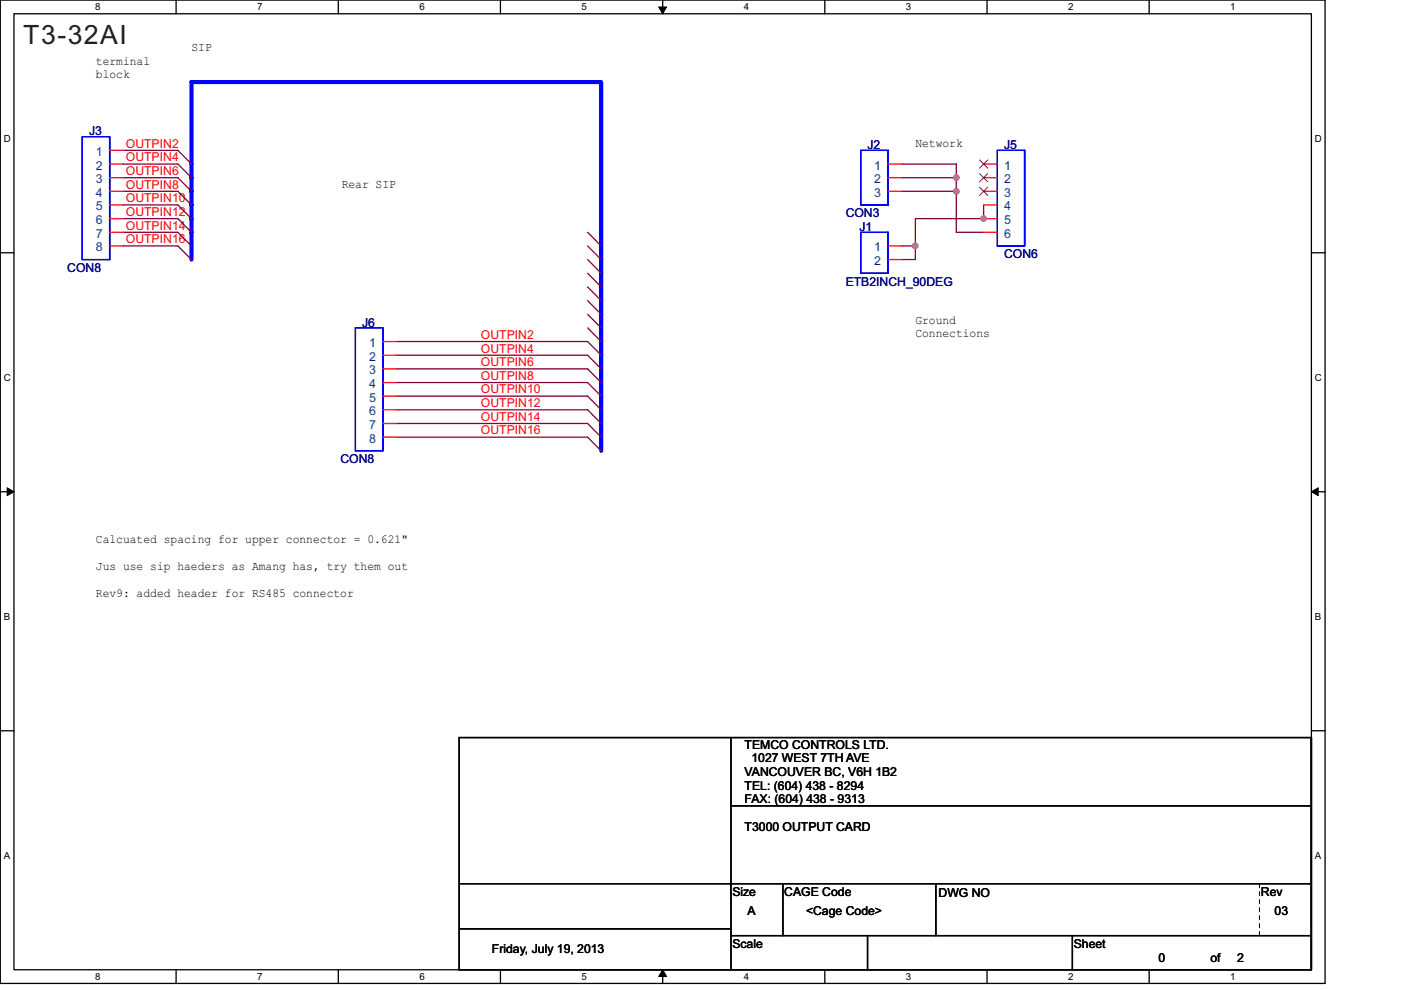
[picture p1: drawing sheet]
<svg xmlns="http://www.w3.org/2000/svg" width="297mm" height="210mm" viewBox="0 0 297 210" stroke-linecap="round" stroke-linejoin="round" font-family="sans-serif">
<path d="M.1 0h280.8v208.5h-280.8zM3 2.9h275v202.7h-275z" fill="none" stroke="#000" stroke-width=".28"/>
<g fill="#fff">
<path d="M20.1 .3h1.2v2.3h-1.2z"/>
<path d="M20.1 205.9h1.2v2.3h-1.2z"/>
</g>
<path d="M37.3 0v2.9M37.3 205.6v2.9" fill="none" stroke="#000" stroke-width=".28"/>
<g fill="#fff">
<path d="M54.5 .3h1.2v2.3h-1.2z"/>
<path d="M54.5 205.9h1.2v2.3h-1.2z"/>
</g>
<path d="M71.7 0v2.9M71.7 205.6v2.9" fill="none" stroke="#000" stroke-width=".28"/>
<g fill="#fff">
<path d="M88.9 .3h1.2v2.3h-1.2z"/>
<path d="M88.9 205.9h1.2v2.3h-1.2z"/>
</g>
<path d="M106.1 0v2.9M106.1 205.6v2.9" fill="none" stroke="#000" stroke-width=".28"/>
<g fill="#fff">
<path d="M123.3 .3h1.2v2.3h-1.2z"/>
<path d="M123.3 205.9h1.2v2.3h-1.2z"/>
</g>
<path d="M140.5 0v2.9M140.5 205.6v2.9" fill="none" stroke="#000" stroke-width=".28"/>
<g fill="#000" stroke="#000" stroke-width=".21">
<path d="M139.7 1.5h1.6l-.8 1.4z" fill-rule="evenodd"/>
<path d="M140.5 205.6l.8 1.5h-1.6z" fill-rule="evenodd"/>
</g>
<g fill="#fff">
<path d="M157.7 .3h1.2v2.3h-1.2z"/>
<path d="M157.7 205.9h1.2v2.3h-1.2z"/>
</g>
<path d="M174.9 0v2.9M174.9 205.6v2.9" fill="none" stroke="#000" stroke-width=".28"/>
<g fill="#fff">
<path d="M192.1 .3h1.1v2.3h-1.1z"/>
<path d="M192.1 205.9h1.1v2.3h-1.1z"/>
</g>
<path d="M209.3 0v2.9M209.3 205.6v2.9" fill="none" stroke="#000" stroke-width=".28"/>
<g fill="#fff">
<path d="M226.5 .3h1.1v2.3h-1.1z"/>
<path d="M226.5 205.9h1.1v2.3h-1.1z"/>
</g>
<path d="M243.6 0v2.9M243.6 205.6v2.9" fill="none" stroke="#000" stroke-width=".28"/>
<g fill="#fff">
<path d="M260.8 .3h1.2v2.3h-1.2z"/>
<path d="M260.8 205.9h1.2v2.3h-1.2z"/>
<path d="M.8 28.3h1.5v2.3h-1.5z"/>
<path d="M278.8 28.3h1.5v2.3h-1.5z"/>
<path d="M.8 78.9h1.5v2.3h-1.5z"/>
<path d="M278.8 78.9h1.5v2.3h-1.5z"/>
</g>
<path d="M.1 53.6h2.9M278 53.6h2.9" fill="none" stroke="#000" stroke-width=".28"/>
<g fill="#fff">
<path d="M.8 129.6h1.4v2.3h-1.4z"/>
<path d="M278.8 129.6h1.4v2.3h-1.4z"/>
</g>
<path d="M.1 104.3h2.9M278 104.3h2.9" fill="none" stroke="#000" stroke-width=".28"/>
<g fill="#000" stroke="#000" stroke-width=".21">
<path d="M1.5 103.4l1.5 .9-1.5 .8z" fill-rule="evenodd"/>
<path d="M278 104.3l1.5-.9v1.7z" fill-rule="evenodd"/>
</g>
<g fill="#fff">
<path d="M.8 180.3h1.4v2.3h-1.4z"/>
<path d="M278.8 180.3h1.4v2.3h-1.4z"/>
</g>
<g fill="none" stroke="#000" stroke-width=".28">
<path d="M.1 154.9h2.9M97.4 156.4h180.6v49.2h-180.6zM155 156.4v49.2M278 156.4v49.2zM278 154.9h2.9M155 170.9h123M97.6 196.9h57.4M97.6 187.4h180.4M155 198.4h123M166 187.4v11M183.9 198.4v7.2M198.4 187.4v11"/>
<path d="M227.4 198.4v7.2"/>
</g>
<path d="M40.6 55v-37.6h86.9v78.2" fill="none" stroke="#00f" stroke-width=".87"/>
<g fill="none" stroke="#800040" stroke-width=".28">
<path d="M26.1 34.8h11.6l2.9 2.9M26.1 31.9h11.6l2.9 2.9M26.1 37.7h11.6l2.9 2.9M191.2 34.8h11.6v14.5h5.8M191.2 37.7h11.6M26.1 40.6h11.6l2.9 2.9M26.1 49.3h11.6l2.9 2.9M26.1 43.5h11.6l2.9 2.9M26.1 52.2h11.6l2.9 2.8M26.1 46.4h11.6l2.9 2.9M124.6 49.3l2.9 2.9M124.6 52.2l2.9 2.8"/>
<path d="M124.6 55l2.9 2.9M124.6 57.9l2.9 2.9M191.2 40.6h11.6M194.1 52.2v2.8h-2.9M208.6 43.5v2.9h-14.5v5.8h-2.9M84 78.2h40.6l2.9 2.9M84 75.3h40.6l2.9 2.9M84 72.4h40.6l2.9 2.9M124.6 60.8l2.9 2.9M124.6 63.7l2.9 2.9M124.6 66.6l2.9 2.9M124.6 69.5l2.9 2.9"/>
<path d="M84 92.7h40.6l2.9 2.9M84 89.8h40.6l2.9 2.9M84 86.9h40.6l2.9 2.9M84 84h40.6l2.9 2.9M84 81.1h40.6l2.9 2.9"/>
</g>
<g fill="#f0f" stroke="#f0f" stroke-width=".28">
<circle cx="208.5" cy="46.3" r=".57"/>
<circle cx="202.8" cy="37.7" r=".57"/>
<circle cx="202.8" cy="40.6" r=".57"/>
<circle cx="194.1" cy="52.1" r=".57"/>
</g>
<path d="M267 187.4v11M267 198.4h.1" fill="none" stroke="#fff" stroke-width=".21" stroke-dasharray=".8 .8 .8 .8 .8 .8 .8 .8"/>
<path d="M267 187.4v11M267 198.4h.1" fill="none" stroke="#000" stroke-width=".21" stroke-dasharray=".8 .8 .8 .8 .8 .8 .8 .8"/>
<path d="M17.4 29h5.8v26h-5.8zM23.2 29v26zM182.5 31.9h5.8v11.6h-5.8zM188.3 31.9v11.6zM211.5 31.9h5.7v20.3h-5.7zM217.2 31.9v20.3zM182.5 49.3h5.8v8.6h-5.8zM188.3 49.3v8.6zM75.4 69.5h5.7v26.1h-5.7zM81.1 69.5v26.1z" fill="none" stroke="#00f" stroke-width=".28"/>
<g fill="none" stroke="#f00" stroke-width=".28">
<path d="M23.2 31.9h2.9M23.2 34.8h2.9M23.2 37.7h2.9M188.3 34.8h2.9M188.3 37.7h2.9M208.6 34.8h2.9M208.6 37.7h2.9M23.2 52.2h2.9M23.2 40.6h2.9M23.2 43.5h2.9M23.2 46.4h2.9M23.2 49.3h2.9"/>
<path d="M188.3 52.2h2.9M188.3 55h2.9M188.3 40.6h2.9M208.6 40.6h2.9M208.6 43.5h2.9M208.6 46.4h2.9M208.6 49.3h2.9M81.1 72.4h2.9M81.1 75.3h2.9M81.1 78.2h2.9M81.1 81.1h2.9M81.1 84h2.9"/>
<path d="M81.1 86.9h2.9M81.1 89.8h2.9M81.1 92.7h2.9"/>
</g>
<path d="M207.7 33.9l1.7 1.8M207.7 36.8l1.7 1.8M207.7 39.7l1.7 1.7M209.4 33.9l-1.7 1.8M209.4 36.8l-1.7 1.8M209.4 39.7l-1.7 1.7" fill="none" stroke="#804000" stroke-width=".21"/>
<text font-size="5.6" fill="#231f20" x="4.9" y="9.4">T3-32AI</text>
<g font-size="2.6">
<text x="40.6" y="10.8">SIP</text>
<text x="20.3" y="13.7">terminal</text>
<text x="20.3" y="16.5">block</text>
<text x="194.1" y="31.1">Network</text>
<text x="72.5" y="39.8">Rear SIP</text>
<text x="194.1" y="68.7">Ground</text>
<text x="194.1" y="71.5">Connections</text>
<text x="20.3" y="115">Calcuated spacing for upper connector = 0.621&quot;</text>
<text x="20.3" y="120.8">Jus use sip haeders as Amang has, try them out</text>
<text x="20.3" y="126.6">Rev9: added header for RS485 connector</text>
<text x="157.9" y="158.7">TEMCO CONTROLS LTD.</text>
<text x="159.3" y="161.6">1027 WEST 7TH AVE</text>
<text x="157.9" y="164.5">VANCOUVER BC, V6H 1B2</text>
<text x="157.9" y="167.4">TEL: (604) 438 - 8294</text>
<text x="157.9" y="170.3">FAX: (604) 438 - 9313</text>
<text x="157.9" y="176.1">T3000 OUTPUT CARD</text>
<text x="155.3" y="190">Size</text>
<text x="166.3" y="190">CAGE Code</text>
<text x="199" y="190.3">DWG NO</text>
<text x="267.3" y="190">Rev</text>
<text x="158.5" y="194">A</text>
<text x="170.9" y="194">&lt;Cage Code&gt;</text>
<text x="270.2" y="194">03</text>
<text x="104.3" y="202.1">Friday, July 19, 2013</text>
<text x="155.3" y="201">Scale</text>
<text x="227.7" y="201">Sheet</text>
<text x="245.6" y="203.9">0</text>
<text x="256.6" y="203.9">of</text>
<text x="262.3" y="203.9">2</text>
</g>
<g font-size="2.6" fill="#000080">
<text x="18.9" y="28.7">J3</text>
<text x="183.9" y="31.6">J2</text>
<text x="212.9" y="31.6">J5</text>
<text x="179.3" y="46.1">CON3</text>
<text x="182.2" y="49">J1</text>
<text x="14.3" y="57.7">CON8</text>
<text x="212.9" y="54.8">CON6</text>
<text x="179.3" y="60.6">ETB2INCH_90DEG</text>
<text x="76.8" y="69.2">J6</text>
<text x="72.2" y="98.2">CON8</text>
</g>
<g font-size="2.6" fill="#004080">
<text x="20.3" y="33">1</text>
<text x="20.3" y="35.9">2</text>
<text x="185.4" y="35.9">1</text>
<text x="212.9" y="35.9">1</text>
<text x="20.3" y="38.8">3</text>
<text x="20.3" y="41.7">4</text>
<text x="185.4" y="38.8">2</text>
<text x="185.4" y="41.7">3</text>
<text x="212.9" y="38.8">2</text>
<text x="212.9" y="41.7">3</text>
<text x="20.3" y="44.6">5</text>
<text x="20.3" y="47.5">6</text>
<text x="212.9" y="44.6">4</text>
<text x="212.9" y="47.5">5</text>
<text x="20.3" y="50.4">7</text>
<text x="20.3" y="53.3">8</text>
<text x="185.4" y="53.3">1</text>
<text x="212.9" y="50.4">6</text>
<text x="185.4" y="56.2">2</text>
<text x="78.2" y="73.6">1</text>
<text x="78.2" y="76.5">2</text>
<text x="78.2" y="79.4">3</text>
<text x="78.2" y="82.3">4</text>
<text x="78.2" y="85.2">5</text>
<text x="78.2" y="88.1">6</text>
<text x="78.2" y="91">7</text>
<text x="78.2" y="93.9">8</text>
</g>
<g font-size="2.6" fill="#f00">
<text x="26.7" y="34.2">OUTPIN4</text>
<text x="26.7" y="31.3">OUTPIN2</text>
<text x="26.7" y="40">OUTPIN8</text>
<text x="26.7" y="37.1">OUTPIN6</text>
<text x="26.7" y="42.9">OUTPIN10</text>
<text x="26.7" y="45.8">OUTPIN12</text>
<text x="26.7" y="48.7">OUTPIN14</text>
<text x="26.7" y="51.6">OUTPIN16</text>
<text x="102" y="71.8">OUTPIN2</text>
<text x="102" y="77.6">OUTPIN6</text>
<text x="102" y="74.7">OUTPIN4</text>
<text x="102" y="83.4">OUTPIN10</text>
<text x="102" y="80.5">OUTPIN8</text>
<text x="102" y="89.2">OUTPIN14</text>
<text x="102" y="86.3">OUTPIN12</text>
<text x="102" y="92.1">OUTPIN16</text>
</g>
<g font-size="2.1">
<text x="20.1" y="2.2">8</text>
<text x="54.5" y="2.2">7</text>
<text x="88.9" y="2.2">6</text>
<text x="123.3" y="2.2">5</text>
<text x="157.7" y="2.2">4</text>
<text x="192.1" y="2.2">3</text>
<text x="226.5" y="2.2">2</text>
<text x="260.8" y="2.2">1</text>
<text x=".8" y="30.1">D</text>
<text x="278.8" y="30.1">D</text>
<text x=".8" y="80.8">C</text>
<text x="278.8" y="80.8">C</text>
<text x=".8" y="131.4">B</text>
<text x="278.8" y="131.4">B</text>
<text x=".8" y="182.1">A</text>
<text x="278.8" y="182.1">A</text>
<text x="20.1" y="207.8">8</text>
<text x="54.5" y="207.8">7</text>
<text x="88.9" y="207.8">6</text>
<text x="123.3" y="207.8">5</text>
<text x="157.7" y="207.8">4</text>
<text x="192.1" y="207.8">3</text>
<text x="226.5" y="207.8">2</text>
<text x="260.8" y="207.8">1</text>
</g>
</svg>
